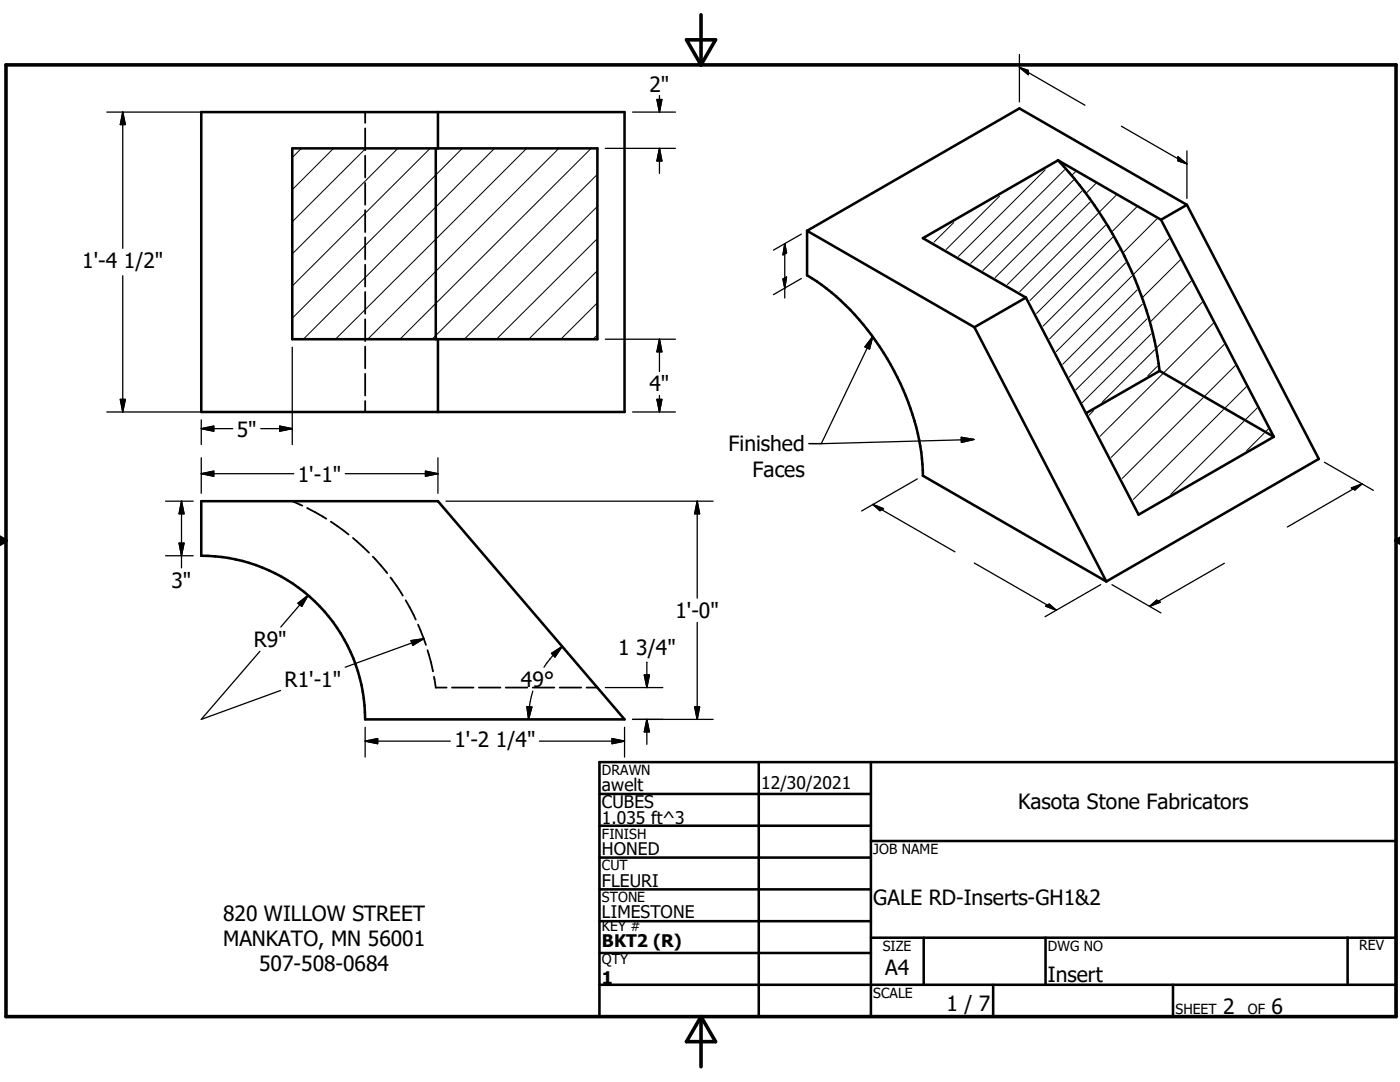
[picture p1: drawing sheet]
<svg xmlns="http://www.w3.org/2000/svg" width="279mm" height="216mm" viewBox="0 0 279 216" stroke-linecap="round" stroke-linejoin="round" font-family="sans-serif">
<g fill="none" stroke="#000" stroke-width=".36">
<path d="M72.9 22.4v2.1M72.9 25.6v4.4M72.9 31.1v4.3M72.9 36.5v4.3M72.9 41.9v4.4M72.9 47.4v4.3M72.9 52.8v4.4M72.9 58.3v4.3M72.9 63.7v4.4M72.9 69.2v4.3M72.9 74.6v4.3M72.9 80v2.2"/>
<path d="M58.3 100l2 .9M61.3 101.4l3.8 2.1M66 104.1l3.6 2.6M70.4 107.3l3.2 3M74.4 111.1l2.9 3.3M77.9 115.2l2.5 3.6M81 119.8l2 3.8M83.4 124.6l1.6 4.1M85.3 129.7l1.1 4.3M86.6 135l.4 2.2h2.1M90.2 137.2h4.3M95.6 137.2h4.3"/>
<path d="M100.9 137.2h4.3M106.3 137.2h4.3M111.7 137.2h4.3M117.1 137.2h2.1"/>
</g>
<g fill="none" stroke="#000" stroke-width=".51">
<path d="M40.2 22.4h84.4v59.8h-84.4zM58.3 29.6h60.9v38.1h-60.9zM87 29.6v38.1M87.4 22.4v7.2M211.2 32l-27 15.5 20.5 11.9M211.2 32a77.2 77.2 0 0 1 20 40.5l.2 1.5M211.2 32l20.5 11.8M161.1 46.1l33.4 19.2M161.1 46.1v8.8a49.7 49.7 0 0 1 19.1 22.8 43.9 43.9 0 0 1 4 17.2l36.6 21.1M204.7 59.4l22.5 43.3 27-15.5M204.7 59.4l-10.2 5.9M231.7 43.8l22.5 43.4"/>
<path d="M236.9 40.9l-5.2 2.9M236.9 40.9l-33.5-19.3-42.3 24.5M236.9 40.9l26.3 50.7-42.4 24.4M87.4 67.7v14.5M194.5 65.3l26.3 50.7M231.4 74l-14.7 8.5M231.4 74l22.8 13.2M40.2 100h47.2l37.2 43.5h-51.7a32.7 32.7 0 0 0-32.7-32.6zM119.6 158.4h54.2M119.6 152.1h159v50.8h-159zM151.4 152.1v50.8M173.8 152.1v50.8"/>
<path d="M119.6 164.8h54.2M119.6 171.1h54.2M119.6 177.5h54.2M173.8 167.8h104.8M119.6 183.8h54.2M119.6 190.2h54.2M119.6 196.5h159M173.8 187.1h104.8M184.3 187.1v9.4M198.2 196.5v6.4M208.7 187.1v9.4M234.1 196.5v6.4"/>
<path d="M268.9 187.1v9.4"/>
</g>
<g fill="none" stroke="#000" stroke-width=".2">
<path d="M60.2 29.6l-1.9 1.8M66.6 29.6l-8.3 8.3M73 29.6l-14.7 14.7M79.4 29.6l-21.1 21.1M85.8 29.6l-27.5 27.5M92.3 29.6l-34 33.9M98.7 29.6l-38.2 38.1M105.1 29.6l-38.1 38.1M111.5 29.6l-38.1 38.1M118 29.6l-38.2 38.1M119.2 34.8l-33 32.9M199.5 39.1l-10.7 10.7"/>
<path d="M208.6 33.9l-17.3 17.3M212.4 33.9l-18.7 18.7M214.2 35.9l-18 18.1M214.7 34.2l-.7 .7M215.9 38.1l-17.3 17.3M218.7 36.6l-1.8 1.8M222.8 39l-3.3 3.2M119.2 54l-13.7 13.7M119.2 47.6l-20.1 20.1M119.2 41.2l-26.5 26.5M190.3 44.4l-3.9 3.9M217.6 40.3l-16.5 16.5"/>
<path d="M219.1 42.6l-15.6 15.6M220.6 45l-15 15M222 47.4l-15.1 15.1M223.4 49.9l-15.2 15.2M224.7 52.5l-15.2 15.1M225.8 55.1l-15 15M226.8 41.3l-4.8 4.8M226.9 57.9l-14.8 14.8M230.9 43.7l-6.6 6.6M233.4 47.6l-7.1 7.1M235.6 51.8l-7.5 7.5M237.8 56.1l-8.2 8.1"/>
<path d="M119.2 66.8l-.8 .9M119.2 60.4l-7.3 7.3M227.9 60.7l-14.5 14.6M228.9 63.6l-14.2 14.2M229.7 66.7l-13.7 13.6M230.4 69.8l-10.4 10.5M231 73l-1.9 2M232 74.6l-12.5 12.5M236.1 77l-14.3 14.3M239.9 60.3l-9 9M240.1 79.4l-16.1 16.1M242.1 64.5l-9.8 9.8"/>
<path d="M244.3 68.7l-7.9 7.9M246.5 72.9l-6 6.1M248.7 77.2l-4.1 4.1M218.2 81.9l-.9 1M244.2 81.7l-18 17.9M248.2 84.1l-14.5 14.5M250.9 81.4l-2.3 2.3M252.3 86.4l-3.5 3.5M253.1 85.6l-.4 .4"/>
</g>
<path d="M1.2 12.9h277.4v190h-277.4zM137 7.9h5.8l-2.9 5zM139.9 2.9v10M-.1 107.9h1.3M-.1 107.2l1.3 .7M1.2 107.9l-1.2 .7M278.6 107.9h.8M278.6 107.9l.8 .5M279.4 107.4l-.8 .5M139.9 202.9v10M139.9 202.9l2.9 5h-5.8z" fill="none" stroke="#000" stroke-width=".71"/>
<g fill="none" stroke="#000" stroke-width=".25">
<path d="M131.1 19.9h1l-.5 2.5zM131.6 19.1v3.3M203.4 13.5l13.1 7.5M203.4 13.5l1.8 .6v.8zM203.4 10.9v9.4M21.3 22.4h101.8M24.5 22.4v27.2M24.5 22.4l.5 2.5h-1zM120.8 29.6h14M126.2 22.4h8.6M131.6 29.6v5M131.6 29.6l.5 2.5h-1z"/>
<path d="M223.8 25.2l13.1 7.5M235.1 31.3l1.8 1.4-1.8-.6zM236.9 30.1v9.5M24.5 55v27.2M156.3 55.7l.7-.4-.4 2.2zM156.6 48.6v10.9M156.6 48.6l.4 1.8-.7 .5zM159.9 55.6l-5.5 3.2M159.9 46.7l-5.5 3.2M24 79.7h1l-.5 2.5zM58.3 69.3v19.4M120.8 67.7h14"/>
<path d="M131.1 79.7h1l-.5 2.5zM131.6 67.7v6.4M131.6 78.9v3.3M131.6 67.7l.5 2.5h-1zM174.2 67.2l-10.3 21.3M174.2 67.2l-.7 2.4-.9-.4zM21.3 82.2h101.8M40.2 94.5h18.4M40.2 94.5l2.5-.5v1zM40.2 85.5l2.5-.5v1zM40.2 83.8v4.9M40.2 91.3v7.1"/>
<path d="M40.2 85.5h6.2M52 85.5h6.3M55.8 85l2.5 .5-2.5 .5zM68.9 94.5h18.5M84.9 94l2.5 .5-2.5 .5zM87.4 91.3v7.1M126.2 82.2h8.6M183.1 95.6l-11.1 6.4M191.8 87.3l2.6 .4-2.5 .6zM194.4 87.7l-33 .8M264.3 92.2l9.8 5.6M269.7 97.4l2.1-.8-1.4 1.2z"/>
<path d="M271.8 96.6l-14.9 8.6M33 110.9h5.6M33 100h5.6M35.7 108.4h1l-.5 2.5zM36.2 100v13.3M36.2 100l.5 2.5h-1zM61.5 118.8l-5.5 6.3M89 100h53.3M139.1 100l.5 2.5h-1zM139.1 100v19.4M174.2 100.7l16.4 9.4M174.2 100.7l2.1 .8-.7 .4z"/>
<path d="M194.4 112.3l16.4 9.5M219.7 116.7l-11.1 6.4M221.9 116.7l9.8 5.6M244.3 112.4l-14.9 8.6M51.9 130l-11.7 13.5 15.8-5.7M59.5 120.4l2-1.6-1.3 2.2zM82 127.8l2.6-.4-2.2 1.4zM84.6 127.4l-15.7 5.7M106.3 137.9a19.4 19.4 0 0 0-.8 5.6M110.1 130.4l2.1-1.4-1.4 2.1zM112.2 129l-1.8 1.7-1.8 2.4M120.8 137.2h11.5"/>
<path d="M128.6 134.7h1l-.5 2.5zM129.1 132.1v5.1M139.1 124.2v19.3M208.7 120.9l.7-.4 1.4 1.3zM229.4 121l1.4-1.2 .8 .4zM72.9 147.9h17M72.9 147.9l2.5-.5v1zM72.9 145.1v6M105.2 141l.9 .1-.6 2.4zM107.6 147.9h17M122.1 147.4l2.5 .5-2.5 .5zM124.6 145.1v6"/>
<path d="M126.2 143.5h16.1M129.1 143.5v5M129.1 143.5l.5 2.5h-1zM138.6 141h1l-.5 2.5z"/>
</g>
<g fill="#000" stroke="#000" stroke-width=".25">
<path d="M131.1 19.9h1l-.5 2.5zM203.4 13.5l1.8 .6v.8zM24.5 22.4l.5 2.5h-1zM131.6 29.6l.5 2.5h-1zM235.1 31.3l1.8 1.4-1.8-.6zM156.3 55.7l.7-.4-.4 2.2zM156.6 48.6l.4 1.8-.7 .5zM24 79.7h1l-.5 2.5zM131.1 79.7h1l-.5 2.5zM131.6 67.7l.5 2.5h-1zM174.2 67.2l-.7 2.4-.9-.4zM40.2 94.5l2.5-.5v1z"/>
<path d="M40.2 85.5l2.5-.5v1zM55.8 85l2.5 .5-2.5 .5zM84.9 94l2.5 .5-2.5 .5zM191.8 87.3l2.6 .4-2.5 .6zM269.7 97.4l2.1-.8-1.4 1.2zM35.7 108.4h1l-.5 2.5zM36.2 100l.5 2.5h-1zM139.1 100l.5 2.5h-1zM174.2 100.7l2.1 .8-.7 .4zM229.4 121l1.4-1.2 .8 .4zM59.5 120.4l2-1.6-1.3 2.2zM82 127.8l2.6-.4-2.2 1.4z"/>
<path d="M110.1 130.4l2.1-1.4-1.4 2.1zM128.6 134.7h1l-.5 2.5zM208.7 120.9l.7-.4 1.4 1.3zM72.9 147.9l2.5-.5v1zM105.2 141l.9 .1-.6 2.4zM122.1 147.4l2.5 .5-2.5 .5zM129.1 143.5l.5 2.5h-1zM138.6 141h1l-.5 2.5z"/>
</g>
<g font-size="4.2">
<text x="129.6" y="18.3">2&quot;</text>
<text x="16.4" y="53.6">1'-4 1/2&quot;</text>
<text x="129.6" y="78.1">4&quot;</text>
<text x="47.2" y="87.1">5&quot;</text>
<text x="145.4" y="90.1">Finished</text>
<text x="150.2" y="95.1">Faces</text>
<text x="59.4" y="96.1">1'-1&quot;</text>
<text x="34.2" y="117.3">3&quot;</text>
<text x="134.8" y="123.3">1'-0&quot;</text>
<text x="50.7" y="129.1">R9&quot;</text>
<text x="123.4" y="130.6">1 3/4&quot;</text>
<text x="56.8" y="137">R1'-1&quot;</text>
<text x="104" y="137">49°</text>
<text x="90.7" y="149.1">1'-2 1/4&quot;</text>
<text x="203.2" y="161.5">Kasota Stone Fabricators</text>
<text x="44.5" y="183.7">820 WILLOW STREET</text>
<text x="174.3" y="180.5">GALE RD-Inserts-GH1&amp;2</text>
<text x="44.5" y="188.8">MANKATO, MN 56001</text>
<text x="51.7" y="193.8">507-508-0684</text>
<text x="176.7" y="194.6">A4</text>
<text x="209.1" y="196">Insert</text>
<text x="188.9" y="201.7">1 / 7</text>
<text x="244.1" y="202.3">2</text>
<text x="253.8" y="202.3">6</text>
</g>
<g font-size="3.5">
<text x="120.1" y="157.9">awelt</text>
<text x="120.1" y="161.2">CUBES</text>
<text x="151.9" y="157.4">12/30/2021</text>
<text x="120.1" y="164.5">1.035 ft^3</text>
<text x="120.1" y="170.6">HONED</text>
<text x="120.1" y="176.9">FLEURI</text>
<text x="120.1" y="183.3">LIMESTONE</text>
<text x="120.1" y="188.9">BKT2 (R)</text>
<text x="120.1" y="196.4">1</text>
</g>
<g font-size="2.8">
<text x="120.1" y="154.6">DRAWN</text>
<text x="120.1" y="167.3">FINISH</text>
<text x="120.1" y="173.7">CUT</text>
<text x="174.3" y="170.4">JOB NAME</text>
<text x="120.1" y="180">STONE</text>
<text x="120.1" y="185.8">KEY #</text>
<text x="176.2" y="189.7">SIZE</text>
<text x="209.1" y="189.7">DWG NO</text>
<text x="271.3" y="189.7">REV</text>
<text x="120.1" y="192.4">QTY</text>
<text x="174.3" y="199.1">SCALE</text>
<text x="234.6" y="202.3">SHEET</text>
<text x="249" y="202.3">OF</text>
</g>
</svg>
